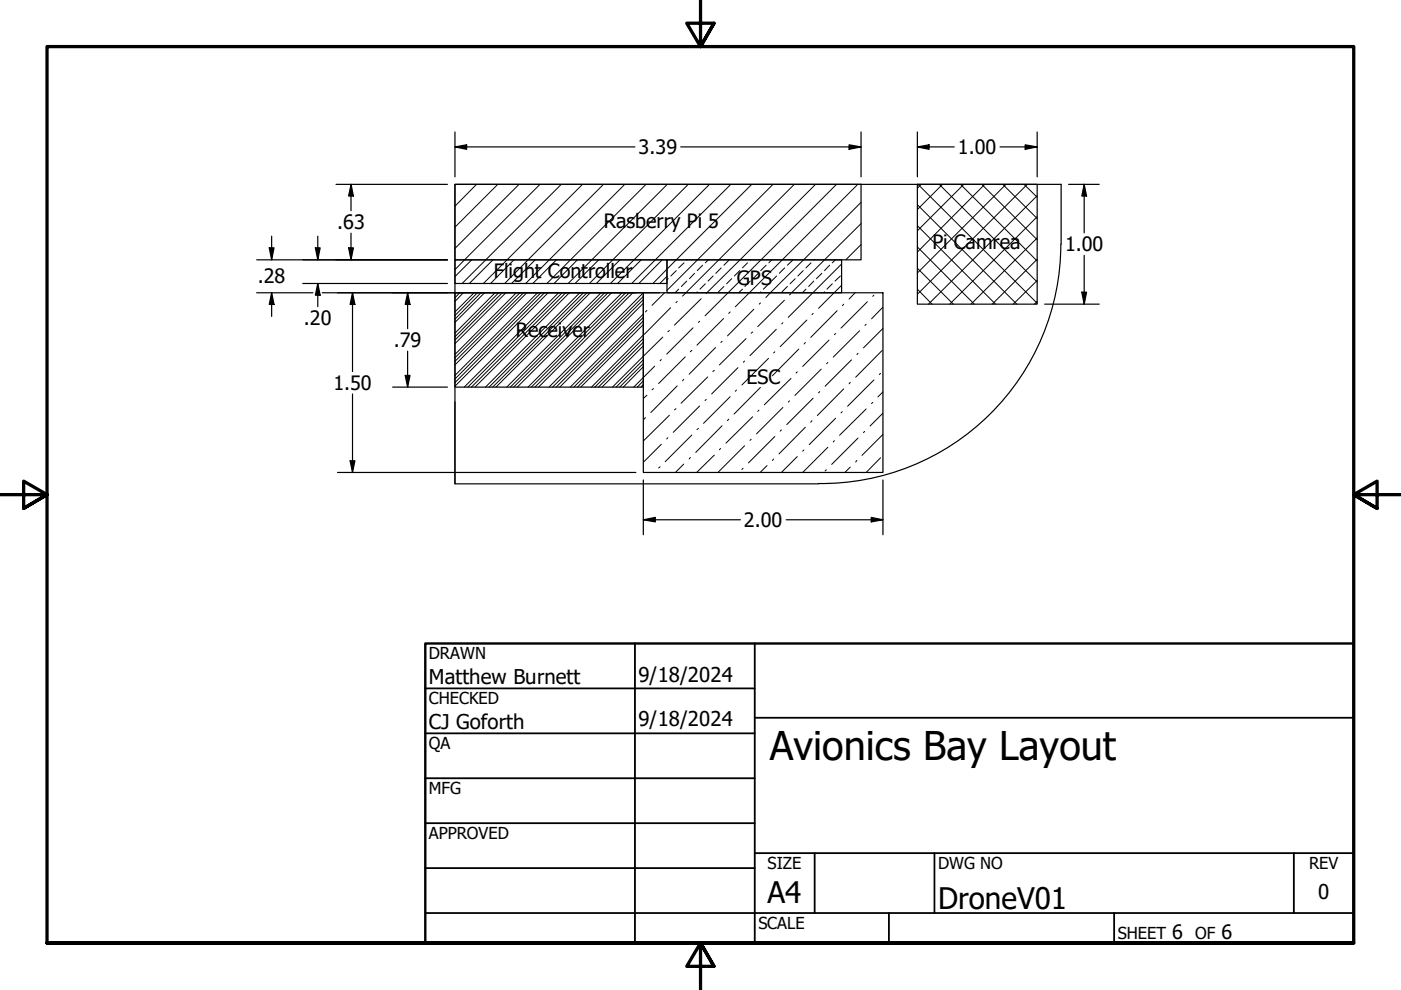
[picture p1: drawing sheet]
<svg xmlns="http://www.w3.org/2000/svg" width="297mm" height="210mm" viewBox="0 0 297 210" stroke-linecap="round" stroke-linejoin="round" font-family="sans-serif">
<!-- layer: Hatch (ANSI) -->
<g fill="none" stroke="#000" stroke-width=".21">
<path d="M96.5 39.1v.1M101 39.1l-4.5 4.6M105.5 39.1l-9 9.1M110 39.1l-13.5 13.6M114.5 39.1l-18 18.1M119 39.1l-21 21M123.5 39.1l-21 21M128 39.1l-21 21M132.5 39.1l-21.1 21M137 39.1l-21 21M141.5 39.1l-21 21M145.9 39.1l-20.9 21"/>
<path d="M150.4 39.1l-21 21M154.9 39.1l-21 21M159.4 39.1l-21 21M163.9 39.1l-22.5 22.5M168.4 39.1l-23.7 23.7M172.9 39.1l-23.2 23.1M177.4 39.1l-27.9 27.9M181.9 39.1l-26 26M194.6 39.1l25.3 25.2M195.3 39.1l-.8 .8M199.1 39.1l20.8 20.7M199.8 39.1l-5.3 5.3"/>
<path d="M203.6 39.1l16.3 16.2M204.3 39.1l-9.8 9.8M208.2 39.1l11.7 11.7M208.8 39.1l-14.3 14.3M212.6 39.1l7.3 7.2M213.3 39.1l-18.8 18.8M217.1 39.1l2.8 2.7M217.8 39.1l-23.3 23.3M100 55.1l-3.5 3.5M104.5 55.1l-5 5M109 55.1l-5 5M113.5 55.1l-5 5"/>
<path d="M118 55.1l-5 5M122.4 55.1l-4.9 5M126.9 55.1l-5 5M131.4 55.1l-5 5M136 55.1l-5.1 5M140.4 55.1l-5 5M141.4 58.6l-1.5 1.5M141.7 59.1l-.3 .2M143.4 57.4l-1.2 1.1M145 55.7l-1.1 1.1M145.6 59.6l-1.1 1.1M145.7 55.1l-.1 .1"/>
<path d="M147.3 57.9l-1.1 1.2M149 56.2l-1.2 1.2M150.2 55.1l-.7 .6M151.2 58.5l-1.1 1.1M152.9 56.8l-1.1 1.1M154.6 55.2l-1.1 1M155.1 59.1l-1 1.1M156.8 57.4l-1.1 1.1M158.5 55.7l-1.1 1.1M159.1 59.6l-1.2 1.1M159.1 55.1v.1M160.8 57.9l-1.2 1.2"/>
<path d="M162.4 56.2l-1.1 1.2M163.6 55.1l-.6 .6M164.7 58.5l-1.1 1.1M166.4 56.8l-1.2 1.1M168.1 55.2l-1.2 1M168.6 59.1l-1.1 1.1M170.3 57.4l-1.1 1.1M172 55.7l-1.1 1.1M172.5 59.6l-1.1 1.1M172.6 55.1l-.1 .1M174.2 57.9l-1.1 1.2M175.9 56.2l-1.1 1.2"/>
<path d="M177.1 55.1l-.6 .6M178.2 58.5l-1.2 1.1M178.4 56l-11.3 11.3M182.6 51.9l-3.3 3.2M182.6 47.4l-14.8 14.7M182.6 42.9l-20.2 20.2M194.5 56.9l7.6 7.6M194.5 52.4l12.1 12.1M194.5 47.9l16.6 16.6M194.5 43.4l21.1 21.1M219.9 50.5l-14 14M219.9 45.9l-18.5 18.6"/>
<path d="M219.9 41.5l-23.1 23M219.9 59.5l-5.1 5M219.9 55l-9.5 9.5M96.8 62.1l-.3 .3M97.5 62.1l-1 1.1M98.2 62.1l-1.7 1.8M100.5 62.1l-4 4M101.2 62.1l-4.7 4.8M102 62.1l-5.5 5.6M102.7 62.1l-6.2 6.3M105 62.1l-8.5 8.5M105.7 62.1l-9.2 9.3"/>
<path d="M106.5 62.1l-10 10M107.3 62.1l-10.8 10.8M109.5 62.1l-13 13.1M110.2 62.1l-13.7 13.8M111 62.1l-14.5 14.5M111.7 62.1l-15.2 15.3M114 62.1l-17.5 17.5M114.7 62.1l-18.2 18.3M115.4 62.1l-18.9 19M116.2 62.1l-19.7 19.8M118.4 62.1l-20 20M119.2 62.1l-20 20"/>
<path d="M120 62.1l-20.1 20M120.7 62.1l-20 20M122.9 62.1l-20 20M123.7 62.1l-20 20M124.5 62.1l-20 20M125.2 62.1l-20 20M127.4 62.1l-20 20M128.2 62.1l-20 20M128.9 62.1l-20 20M129.7 62.1l-20 20M131.9 62.1l-19.9 20M132.7 62.1l-20.1 20"/>
<path d="M133.4 62.1l-20 20M134.2 62.1l-20 20M136.4 66.6l-15.5 15.5M136.4 62.1l-20 20M136.4 63.5l-18.5 18.6M136.4 73.3l-8.8 8.8M136.4 68.8l-13.3 13.3M136.4 64.3l-17.7 17.8M136.4 71l-11 11.1M136.4 76.3l-5.8 5.8M136.4 71.8l-10.3 10.3M136.4 67.3l-14.7 14.8"/>
<path d="M136.4 62.8l-19.2 19.3M136.4 77.1l-5 5M136.4 72.6l-9.5 9.5M136.4 68l-14 14.1M136.4 77.8l-4.3 4.3M137.2 65.8l-.4 .3M138.8 77.6l-4.4 4.5M140.2 76.2l-.2 .3M140.5 71.5l-10.6 10.6M140.9 62.1l-2.7 2.6M141.9 70.1l-.3 .2M142.2 65.2l-5.6 5.7"/>
<path d="M143.6 63.9l-.3 .3M143.9 61.3l-.8 .8M145.3 75.7l-5.7 5.6M146.7 74.3l-.3 .3M146.9 69.5l-5.5 5.6M147.8 61.9l-.2 .2M148.3 68.1l-.2 .3M148.7 63.3l-5.7 5.6M149.5 60.2l-1.1 1.1M150.1 79.9l-5.7 5.6M151.4 78.5l-.3 .3M151.7 73.7l-5.6 5.6"/>
<path d="M153.1 72.4l-.3 .2M153.4 67.5l-5.6 5.7M153.5 60.7l-1.2 1.2M154.8 66.1l-.3 .4M156.5 77.9l-5.6 5.6M157.4 61.3l-.8 .8M157.9 76.6l-.3 .2M158.2 71.8l-5.7 5.6M159.6 70.4l-.3 .2M159.8 65.6l-5.6 5.6M161.2 64.2l-.2 .3M161.3 61.9l-.2 .2"/>
<path d="M162.9 76l-5.6 5.6M163 60.2l-1.1 1.1M164.3 74.6l-.3 .2M164.6 69.8l-5.6 5.6M166 68.4l-.3 .3M166.3 63.7l-5.6 5.6M166.9 60.7l-1.1 1.2M167.7 62.3l-.3 .2M169 78.8l-.2 .3M169.4 74l-5.6 5.7M170.8 72.6l-.3 .3M170.9 61.3l-.8 .8"/>
<path d="M171.1 67.9l-5.7 5.6M172.4 66.5l-.3 .2M174.1 78.3l-5.6 5.6M174.8 61.9l-.2 .2M175.5 76.9l-.2 .2M175.8 72.1l-5.6 5.6M176.5 60.2l-1.2 1.1M177.2 70.7l-.3 .3M177.5 65.9l-5.6 5.6M178.4 60.5l-4.9 4.9M178.9 64.5l-.3 .3M180.5 76.3l-5.6 5.6"/>
<path d="M181.3 62.1l-1.3 1.3M181.9 74.9l-.2 .3M182.2 70.1l-5.5 5.6M183.6 68.7l-.2 .3M183.9 64l-5.6 5.6M185.3 62.6l-.3 .2M186.7 79.2l-.3 .2M187 74.3l-5.6 5.7M187.2 69.6l-4.1 4.2M187.2 65.1l-2.4 2.5M194.5 61.3l3.1 3.2M219.9 63.9l-.6 .6"/>
<path d="M136.4 80.7l-1.3 1.4M136.4 81.5l-.5 .6M136.8 88.6l-.2 .3M137.2 83.8l-.8 .7M138.6 82.4l-.4 .2M140 99l-.4 .2M140.2 94.2l-3.8 3.8M141.6 92.8l-.2 .3M141.9 88l-5.5 5.5M143.3 86.6l-.3 .3M143.6 81.8l-5.6 5.7M145 98.4l-1.8 1.8"/>
<path d="M145 80.4l-.3 .3M146.4 97l-.3 .3M146.7 92.2l-5.7 5.7M148.1 90.8l-.3 .3M148.3 86.1l-5.6 5.6M149.7 84.7l-.2 .2M151.4 96.5l-3.7 3.7M152.8 95.1l-.3 .2M153.1 90.3l-5.6 5.6M154.5 88.9l-.3 .3M154.8 84.1l-5.6 5.7M156.1 82.7l-.2 .3"/>
<path d="M157.5 99.3l-.2 .2M157.9 94.5l-5.6 5.6M159.3 93.1l-.3 .3M159.6 88.4l-5.7 5.6M160.9 87l-.2 .2M161.2 82.1l-5.6 5.7M162.6 98.7l-1.4 1.5M162.6 80.7l-.2 .4M164 97.3l-.2 .3M164.3 92.6l-5.6 5.5M165.7 91.2l-.3 .2M166 86.4l-5.6 5.6"/>
<path d="M167.4 85l-.3 .3M167.7 80.2l-5.6 5.6M169 96.8l-3.3 3.4M170.4 95.4l-.2 .3M170.8 90.6l-5.6 5.6M172.1 89.2l-.2 .3M172.4 84.4l-5.6 5.6M173.8 83l-.3 .3M175.2 99.6l-.3 .3M175.5 94.8l-5.3 5.4M176.9 93.4l-.2 .3M177.2 88.7l-5.6 5.6"/>
<path d="M178.6 87.3l-.3 .2M178.9 82.5l-5.6 5.6M180.3 99l-1.2 1.2M180.3 81.1l-.3 .3M181.7 97.6l-.3 .4M181.9 92.9l-5.6 5.6M183.3 91.5l-.2 .2M183.6 86.7l-5.6 5.6M185 85.3l-.2 .3M185.3 80.6l-5.6 5.5M186.7 97.1l-3.1 3.1M187.2 92.1l-4.4 4.5"/>
<path d="M187.2 87.6l-2.7 2.7M187.2 83.1l-1.1 1.1"/>
</g>
<!-- layer: Border (ANSI) -->
<path d="M148.5 -.1v10l-2.9-5h5.8l-2.9 5 2.9-5M0 104.9h10l-5-2.9v5.8l5-2.9-5 2.9M297 104.9h-10l5-2.9v5.8l-5-2.9 5 2.9M10 199.9v-190h277v190h-277h277M151.4 204.9l-2.9-5 2.9 5h-5.8l2.9-5v10" fill="none" stroke="#000" stroke-width=".7"/>
<!-- layer: Title (ANSI) -->
<g fill="none" stroke="#000" stroke-width=".38">
<path d="M134.6 136.4v63.5M160 136.4v63.5M90.2 146h69.8M90.2 155.5h69.8M160 152.2h127M90.2 165h69.8M90.2 174.5h69.8M90.2 193.6h196.8M90.2 184.1h69.8M160 180.9h127M172.7 180.9v12.7M188.5 193.6v6.3"/>
<path d="M198.1 180.9v12.7M236.2 193.6v6.3M274.3 180.9v12.7"/>
</g>
<path d="M90.2 136.4h196.8v63.5h-196.8z" fill="none" stroke="#000" stroke-width=".51"/>
<!-- layer: Sketch Geometry (ANSI) -->
<path d="M96.5 39.1h86.1v16h-86.1zM194.5 39.1h25.4v25.4h-25.4zM96.5 55.1h44.9v5h-44.9zM141.4 55.1h37v7h-37zM224.9 51.8a50.8 50.8 0 0 1-51.4 50.7M225 51.8v-12.7h-128.5v63.5M96.5 62.1h39.9v20h-39.9zM136.4 62.1h50.8v38.1h-50.8zM96.5 85.2v17.4h77" fill="none" stroke="#000" stroke-width=".25"/>
<!-- layer: Dimension (ANSI) -->
<g fill="none" stroke="#000" stroke-width=".25">
<path d="M71.2 39.1h23.7M74.4 39.1l.5 2.5h-1zM74.4 39.1v5.6M96.5 31.2l2.4-.5v1zM96.5 31.2h38.1M96.5 28v9.5M144.3 31.2h38.3M180 30.7l2.6 .5-2.6 .5zM182.6 28v9.5M194.5 31.2l2.5-.5v1zM194.5 31.2h7.8M194.5 28v9.5"/>
<path d="M212 31.2h7.9M217.4 30.7l2.5 .5-2.5 .5zM219.9 28v9.5M226.6 39.1h6.4M229.9 39.1l.5 2.5h-1zM229.9 39.1v10.3M54.4 55.1h40.5M57.1 52.5h1l-.5 2.6zM57.6 50.1v5M66.9 52.5h1l-.5 2.6zM67.4 50.1v5M73.9 52.5h1l-.5 2.6z"/>
<path d="M74.4 49.4v5.7M229.9 54.1v10.4M54.4 62.1h12M57.6 62.1l.5 2.5h-1zM57.6 62.1v5M64.2 60.1h30.7M67.4 60.1l.5 2.5h-1zM67.4 60.1v4.9M68.3 62.1h71.5M74.7 62.1l.5 2.5h-1zM74.7 62.1v16.7M85.9 79.6h1l-.5 2.5z"/>
<path d="M86.4 62.1l.5 2.5h-1zM86.4 62.1v7.6M86.4 74.5v7.6M221.5 64.5h11.5M229.4 61.9h1l-.5 2.6zM74.2 97.7h1l-.5 2.5zM74.7 83.5v16.7M83.2 82.1h11.7M71.6 100.2h63.2M136.4 110.2l2.5-.5v1zM136.4 110.2h20.6M136.4 101.8v11.6"/>
<path d="M166.7 110.2h20.5M184.7 109.7l2.5 .5-2.5 .5zM187.2 101.8v11.6"/>
</g>
<g fill="#000">
<path d="M96.5 31.2l2.4-.5v1zM180 30.7l2.6 .5-2.6 .5zM194.5 31.2l2.5-.5v1zM217.4 30.7l2.5 .5-2.5 .5zM57.1 52.5h1l-.5 2.6zM66.9 52.5h1l-.5 2.6zM73.9 52.5h1l-.5 2.6zM74.4 39.1l.5 2.5h-1zM229.9 39.1l.5 2.5h-1zM57.6 62.1l.5 2.5h-1zM67.4 60.1l.5 2.5h-1zM74.7 62.1l.5 2.5h-1z"/>
<path d="M85.9 79.6h1l-.5 2.5zM86.4 62.1l.5 2.5h-1zM229.4 61.9h1l-.5 2.6zM74.2 97.7h1l-.5 2.5zM136.4 110.2l2.5-.5v1zM184.7 109.7l2.5 .5-2.5 .5z"/>
</g>
<text font-size="8.4" x="163.2" y="161.1">Avionics Bay Layout</text>
<g font-size="6.3">
<text x="162.8" y="191.4">A4</text>
<text x="198.9" y="192.7">DroneV01</text>
</g>
<g font-size="4.3">
<text x="90.9" y="145.1">Matthew Burnett</text>
<text x="135.4" y="144.5">9/18/2024</text>
<text x="90.9" y="154.6">CJ Goforth</text>
<text x="135.4" y="154">9/18/2024</text>
<text x="279.5" y="190.7">0</text>
</g>
<g font-size="4.2">
<text x="135.4" y="32.7">3.39</text>
<text x="203.1" y="32.7">1.00</text>
<text x="71.5" y="48.6">.63</text>
<text x="128" y="48.4">Rasberry Pi 5</text>
<text x="197.7" y="52.7">Pi Camrea</text>
<text x="225.8" y="53.3">1.00</text>
<text x="104.7" y="59">Flight Controller</text>
<text x="54.7" y="60.1">.28</text>
<text x="156.2" y="60.4">GPS</text>
<text x="64.5" y="68.9">.20</text>
<text x="109.3" y="71.4">Receiver</text>
<text x="83.5" y="73.6">.79</text>
<text x="70.7" y="82.6">1.50</text>
<text x="158.2" y="81.4">ESC</text>
<text x="157.7" y="111.7">2.00</text>
<text x="248.5" y="199.1">6</text>
<text x="259" y="199.1">6</text>
</g>
<g font-size="3.5">
<text x="90.9" y="139.7">DRAWN</text>
<text x="90.9" y="149.3">CHECKED</text>
<text x="90.9" y="158.8">QA</text>
<text x="90.9" y="168.3">MFG</text>
<text x="90.9" y="177.8">APPROVED</text>
<text x="162.8" y="184.2">SIZE</text>
<text x="198.9" y="184.2">DWG NO</text>
<text x="277.6" y="184.2">REV</text>
<text x="160.8" y="196.9">SCALE</text>
<text x="237" y="199.1">SHEET</text>
<text x="253.4" y="199.1">OF</text>
</g>
</svg>
